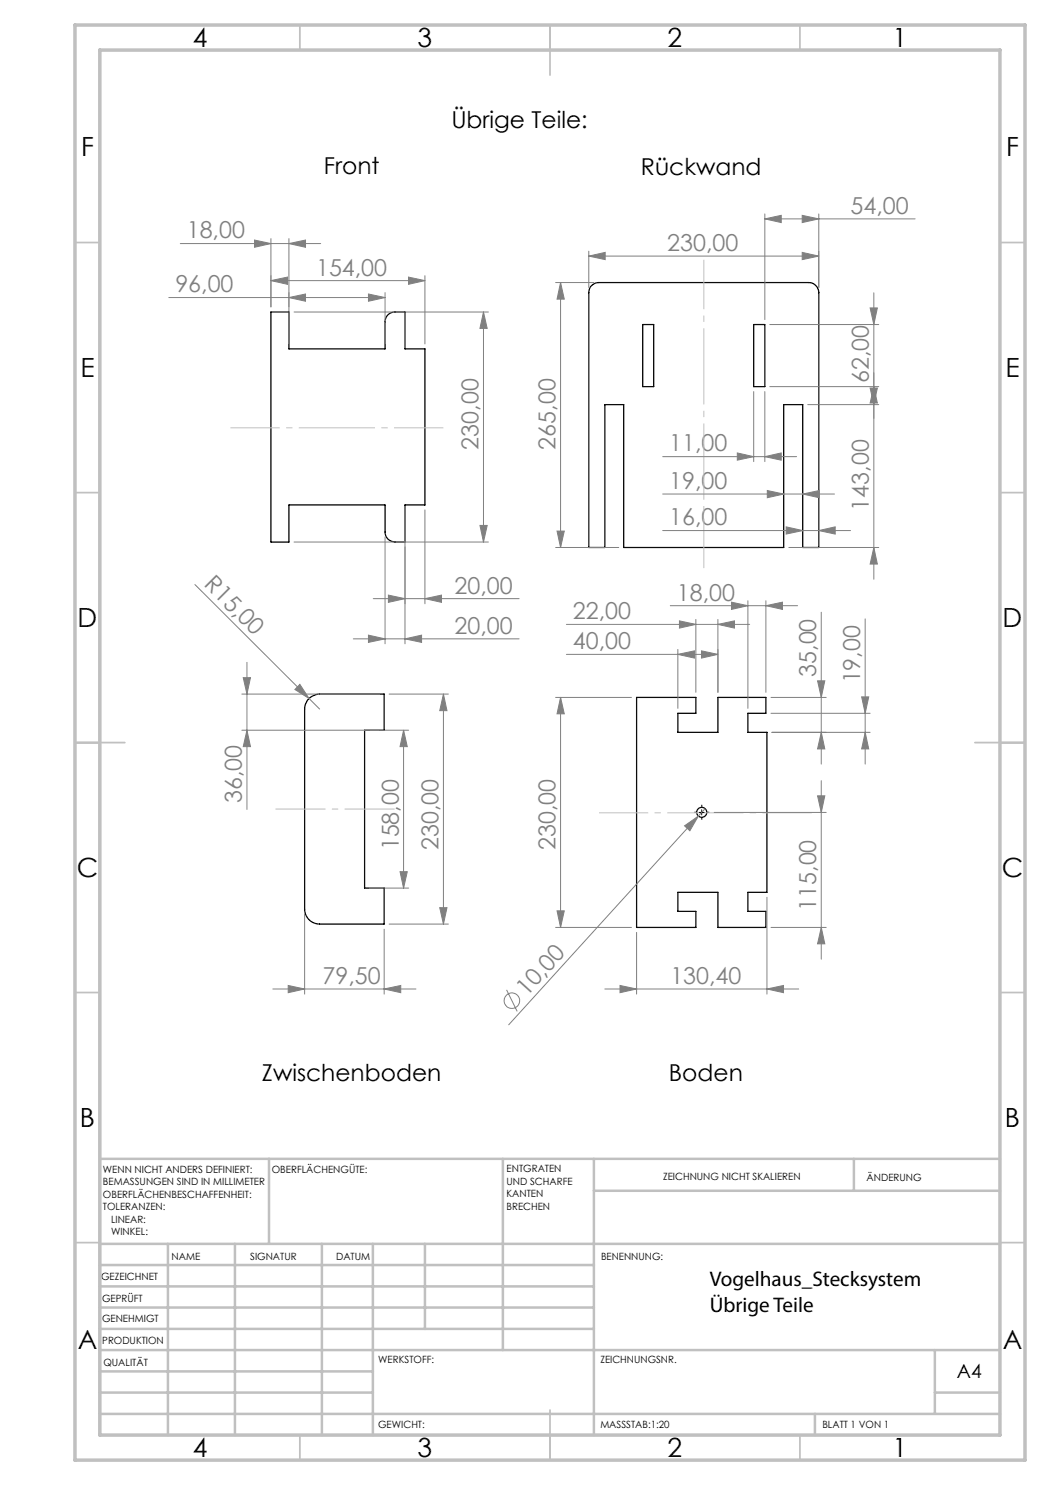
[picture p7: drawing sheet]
<svg xmlns="http://www.w3.org/2000/svg" width="210mm" height="297mm" viewBox="0 0 210 297" stroke-linecap="round" stroke-linejoin="round" font-family="sans-serif">
<g fill="none" stroke="#000" stroke-width=".25">
<path d="M118.3 57.1a1.92 1.92 0 0 1 1.4-.6h42a2.05 2.05 0 0 1 2.1 2v51h-3.3v-28.6h-3.8v28.6h-32v-28.6h-3.7v28.6h-3.2v-51a1.91 1.91 0 0 1 .5-1.4zM54.2 62.4h3.6v7.4h19.2v-5.4a1.93 1.93 0 0 1 2-2h2v7.4h4v31.2h-4v7.4h-2a1.99 1.99 0 0 1-2-2v-5.4h-19.2v7.4h-3.6zM128.6 64.9h2.1v12.4h-2.1zM150.7 64.9h2.3v12.4h-2.3zM61.8 139.7l.8-.5 1.3-.4h12.9v7.2h-3.9v31.6h3.9v7.2h-12.9a3 3 0 0 1-3-3v-40l.2-.9zM127.3 139.5h11.9v3.2h-3.6v3.8h8v-7h9.6v3.2h-3.6v3.8h3.8v32h-3.8v3.8h3.6v3.2h-9.6v-7h-8v3.8h3.6v3.2h-11.9z"/>
<circle cx="140.4" cy="162.5" r="1"/>
</g>
<g fill="none" stroke="#808080" stroke-width=".2">
<path d="M33.8 59.5h43.2M36.1 48.7h28M50.9 48l3.3 .7-3.3 .8zM54.2 56.1l3.3-.7v1.5zM54.2 56.1h30.8M54.2 47.7v13.7M57.8 59.5l3.3-.7v1.5zM57.8 48.7l3.3-.7v1.5zM57.8 47.7v21.1M73.7 58.8l3.3 .7-3.3 .8zM77 58.5v10.3M81.7 55.4l3.3 .7-3.3 .8z"/>
<path d="M85 55.1v13.7M111.1 56.5h7.6M112.1 56.5l.8 3.3h-1.5zM112.1 56.5v53M117.8 51.2l3.2-.7v1.4zM117.8 50.2v7.3M117.8 51.2h46M153 43.8l3.2-.7v1.4zM153 42.8v21.1M153 43.8h30M160.4 43.1l3.4 .7-3.4 .7zM160.4 50.5l3.4 .7-3.4 .7z"/>
<path d="M163.8 42.8v14.7M174.8 58.6v57.2M58.8 62.4h38.9M96.7 62.4v46M96.7 62.4l.7 3.3h-1.4zM150.7 78.3v14M153 78.3v14M154 64.9h21.8M154 77.3h21.8M174 61.6h1.5l-.7 3.3zM174 77.6h1.5l-.7 3.3zM174.8 77.3l.7 3.3h-1.5z"/>
<path d="M132.5 91.3h26.8M132.5 98.8h34.4M147.5 90.6l3.2 .7-3.2 .7zM153 91.3l3.2-.7v1.4zM153.5 98.1l3.2 .7-3.2 .8zM160.5 98.8l3.4-.7v1.5zM161.5 80.9h14.3M39 116.9l22.8 22.8M58.8 108.4h38.9M74.6 119.7h29.2M77 107.4v21.4M77.7 119l3.3 .7-3.3 .8z"/>
<path d="M81 102v26.8M85 119.7l3.3-.7v1.5zM85 102v18.8M96 105.1h1.4l-.7 3.3zM111.1 109.5h12.7M111.4 106.2h1.5l-.8 3.3zM132.5 106.1h37.6M157.2 105.4l3.3 .7-3.3 .7zM157.8 109.5h18M163.8 106.1l3.2-.7v1.4zM174.8 109.5l.7 3.3h-1.5zM48.4 138.8h27.4"/>
<path d="M48.6 135.5h1.5l-.7 3.3zM49.4 132.5v29.4M60 136.9l1.8 2.8-2.8-1.8zM61.8 139.7l2.1 2.1M70.7 127.8h33.1M73.7 127l3.3 .8-3.3 .7zM77.8 138.8h11.9M81 127.8l3.3-.8v1.5zM88.7 138.8l.7 3.3h-1.5zM88.7 138.8v46M111.1 139.5h15.2M112.1 139.5l.8 3.3h-1.5z"/>
<path d="M112.1 139.5v46M113.3 130.9h30.3M113.3 124.9h36.6M134.1 121.1h25.4M135.6 130.9l3.3-.7v1.4zM135.6 129.9v11.8M135.9 124.2l3.3 .7-3.3 .7zM139.2 123.9v14.6M140.3 130.2l3.3 .7-3.3 .7zM143.6 124.9l3.3-.7v1.4zM143.6 123.9v14.6M146.3 120.4l3.3 .7-3.3 .8z"/>
<path d="M149.6 120.2v21.5M153.2 121.1l3.3-.7v1.5zM153.2 120.2v18.3M154.2 139.5h11M163.5 136.2h1.5l-.7 3.3zM164.3 122.4v30.4M172.3 139.4h1.4l-.7 3.3zM173 123.8v29M49.4 146l.7 3.3h-1.5zM80.7 146l.8 3.3h-1.5zM80.7 146v31.6M81.7 146h-33.3"/>
<path d="M154.2 142.7h19.8M154.4 146.5h19.6M163.5 159.2h1.5l-.7 3.3zM164.3 156.1v35.7M164.3 146.5l.7 3.3h-1.5zM173 146.5l.7 3.3h-1.4zM73.9 177.6h7.8M80 174.3h1.5l-.8 3.3zM136.9 165.2l2.8-2-1.7 3zM141 161.7l-39.3 43.3M142.8 162.5h22.4M153.4 179.5v19.3"/>
<path d="M54.6 197.8h28.6M57.6 197.1l3.3 .7-3.3 .7zM60.9 182.8v16M76.8 197.8l3.4-.7v1.4zM76.8 185.8v13M77.8 184.8h11.9M87.9 181.5h1.5l-.7 3.3zM101.3 198l2.1 4.3M111.1 185.5h15.2M111.4 182.2h1.5l-.8 3.3zM121 197.8h38.7M124 197.1l3.3 .7-3.3 .7z"/>
<path d="M127.3 186.5v12.3M153.4 197.8l3.3-.7v1.4zM154.2 185.5h11M164.3 185.5l.7 3.3h-1.5z"/>
<circle cx="102.4" cy="200.1" r="1.56"/>
</g>
<path d="M139.4 162.5h-.5M140.4 161.5v-.5M140.4 163.5v.5M141.4 162.5h.5" fill="none" stroke="#000" stroke-width=".2" stroke-dasharray="15.2 1.3 1.3 1.3" stroke-linecap="butt"/>
<path d="M140.8 52v61.6M88.7 85.6h-42.6M162.3 162.6h-42.5" fill="none" stroke="#c0c0c0" stroke-width=".2" stroke-dasharray="15.2 1.3 1.3 1.3" stroke-dashoffset="5.4" stroke-linecap="butt"/>
<path d="M78.9 161.8h-23.8" fill="none" stroke="#c0c0c0" stroke-width=".2" stroke-dasharray="15.2 1.3 1.3 1.3" stroke-dashoffset="5.2" stroke-linecap="butt"/>
<path d="M139.8 162.5h1M140.3 162v1" fill="none" stroke="#000" stroke-width=".2"/>
<g fill="none" stroke="#c0c0c0" stroke-width=".35">
<path d="M60 5v5M110 5v10M160 5v5M15 48.5h5M200 48.5h5M15 98.5h5M200 98.5h5M15 148.5h10M195 148.5h10M15 198.5h5M200 198.5h5M15 248.5h5"/>
<path d="M200 248.5h5M60 287v5M110 282v10M160 287v5"/>
</g>
<g fill="none" stroke="#c0c0c0" stroke-width=".5">
<path d="M53.8 231.8v17M100.6 231.8v38.2M118.8 231.8v55.2M118.8 238.2h81.2M170.8 231.8v6.4M200 231.8h-180v55.2M20 248.8h180M20 257.3h98.8M20 253h98.8M33.6 248.8v38.2M47 248.8v38.2M64.4 248.8v38.2"/>
<path d="M74.6 248.8v38.2M85 248.8v17M20 265.8h98.8M20 261.5h98.8M20 278.5h54.6M20 274.3h54.6M20 270h180M187 278.5h13M187 270v12.8M20 282.8h180M163 282.8v4.2"/>
</g>
<path d="M15 5h190v287h-190zM20 10h180v277h-180z" fill="none" stroke="#c0c0c0" stroke-width=".7"/>
<g fill="#808080">
<path d="M60 136.9l1.8 2.8-2.8-1.8z"/>
<path d="M136.9 165.2l2.8-2-1.7 3z"/>
<path d="M147.5 90.6l3.2 .7-3.2 .7zM153 91.3l3.2-.7v1.4z"/>
<path d="M153 43.8l3.2-.7v1.4zM160.4 43.1l3.4 .7-3.4 .7z"/>
<path d="M153.5 98.1l3.2 .7-3.2 .8zM160.5 98.8l3.4-.7v1.5z"/>
<path d="M160.4 50.5l3.4 .7-3.4 .7zM117.8 51.2l3.2-.7v1.4z"/>
<path d="M163.8 106.1l3.2-.7v1.4zM157.2 105.4l3.3 .7-3.3 .7z"/>
<path d="M73.7 127l3.3 .8-3.3 .7zM81 127.8l3.3-.8v1.5z"/>
<path d="M57.8 59.5l3.3-.7v1.5zM73.7 58.8l3.3 .7-3.3 .8z"/>
<path d="M77.7 119l3.3 .7-3.3 .8zM85 119.7l3.3-.7v1.5z"/>
<path d="M81.7 55.4l3.3 .7-3.3 .8zM54.2 56.1l3.3-.7v1.5z"/>
<path d="M57.8 48.7l3.3-.7v1.5zM50.9 48l3.3 .7-3.3 .8z"/>
<path d="M76.8 197.8l3.4-.7v1.4zM57.6 197.1l3.3 .7-3.3 .7z"/>
<path d="M146.3 120.4l3.3 .7-3.3 .8zM153.2 121.1l3.3-.7v1.5z"/>
<path d="M135.6 130.9l3.3-.7v1.4zM140.3 130.2l3.3 .7-3.3 .7z"/>
<path d="M153.4 197.8l3.3-.7v1.4zM124 197.1l3.3 .7-3.3 .7z"/>
<path d="M143.6 124.9l3.3-.7v1.4zM135.9 124.2l3.3 .7-3.3 .7z"/>
<path d="M174.8 109.5l.7 3.3h-1.5zM174 77.6h1.5l-.7 3.3z"/>
<path d="M112.1 56.5l.8 3.3h-1.5zM111.4 106.2h1.5l-.8 3.3zM174 61.6h1.5l-.7 3.3zM174.8 77.3l.7 3.3h-1.5z"/>
<path d="M96.7 62.4l.7 3.3h-1.4zM96 105.1h1.4l-.7 3.3z"/>
<path d="M80 174.3h1.5l-.8 3.3zM80.7 146l.8 3.3h-1.5z"/>
<path d="M88.7 138.8l.7 3.3h-1.5zM87.9 181.5h1.5l-.7 3.3z"/>
<path d="M48.6 135.5h1.5l-.7 3.3zM49.4 146l.7 3.3h-1.5z"/>
<path d="M164.3 146.5l.7 3.3h-1.5zM163.5 136.2h1.5l-.7 3.3z"/>
<path d="M112.1 139.5l.8 3.3h-1.5zM111.4 182.2h1.5l-.8 3.3zM163.5 159.2h1.5l-.7 3.3zM164.3 185.5l.7 3.3h-1.5z"/>
<path d="M172.3 139.4h1.4l-.7 3.3zM173 146.5l.7 3.3h-1.4z"/>
</g>
<g font-size="5.3">
<text x="38.5" y="9.5">4</text>
<text x="83.5" y="9.5">3</text>
<text x="133.5" y="9.5">2</text>
<text x="178.5" y="9.5">1</text>
<text x="16.2" y="31.2">F</text>
<text x="201.2" y="31.2">F</text>
<text x="16.1" y="75.5">E</text>
<text x="201.1" y="75.5">E</text>
<text x="15.5" y="125.5">D</text>
<text x="200.5" y="125.5">D</text>
<text x="15.4" y="175.5">C</text>
<text x="200.3" y="175.5">C</text>
<text x="16" y="225.5">B</text>
<text x="201" y="225.5">B</text>
<text x="15.5" y="269.7">A</text>
<text x="200.5" y="269.7">A</text>
<text x="38.5" y="291.5">4</text>
<text x="83.5" y="291.5">3</text>
<text x="133.5" y="291.5">2</text>
<text x="178.5" y="291.5">1</text>
</g>
<g font-size="4.7">
<text x="90.3" y="25.5">Übrige Teile:</text>
<text x="64.8" y="34.8">Front</text>
<text x="128.2" y="35">Rückwand</text>
<text x="52.4" y="216.2">Zwischenboden</text>
<text x="133.8" y="216.2">Boden</text>
</g>
<g font-size="4.7" fill="#808080">
<text x="37.4" y="47.7">18,00</text>
<text x="170.1" y="42.8">54,00</text>
<text x="133.5" y="50.2">230,00</text>
<text x="35.1" y="58.5">96,00</text>
<text x="63.2" y="55.1">154,00</text>
<text x="173.8" y="76.6" transform="rotate(-90 173.8 76.6)">62,00</text>
<text x="95.7" y="89.9" transform="rotate(-90 95.7 89.9)">230,00</text>
<text x="111.1" y="89.9" transform="rotate(-90 111.1 89.9)">265,00</text>
<text x="133.9" y="90.3">11,00</text>
<text x="133.9" y="97.8">19,00</text>
<text x="133.9" y="105.1">16,00</text>
<text x="173.8" y="102.1" transform="rotate(-90 173.8 102.1)">143,00</text>
<text x="40.6" y="117.1" transform="rotate(45 40.6 117.1)">R15,00</text>
<text x="90.9" y="118.7">20,00</text>
<text x="114.6" y="123.9">22,00</text>
<text x="135.4" y="120.1">18,00</text>
<text x="90.9" y="126.7">20,00</text>
<text x="114.6" y="129.9">40,00</text>
<text x="163.3" y="135.4" transform="rotate(-90 163.3 135.4)">35,00</text>
<text x="172" y="136.7" transform="rotate(-90 172 136.7)">19,00</text>
<text x="48.4" y="160.6" transform="rotate(-90 48.4 160.6)">36,00</text>
<text x="79.7" y="170.1" transform="rotate(-90 79.7 170.1)">158,00</text>
<text x="87.7" y="170" transform="rotate(-90 87.7 170)">230,00</text>
<text x="111.1" y="170" transform="rotate(-90 111.1 170)">230,00</text>
<text x="163.3" y="182.2" transform="rotate(-90 163.3 182.2)">115,00</text>
<text x="64.5" y="196.8">79,50</text>
<text x="134.1" y="196.8">130,40</text>
<text x="105.4" y="199.4" transform="rotate(-48 105.4 199.4)">10,00</text>
</g>
<g font-size="4.2">
<text x="141.9" y="257.3">Vogelhaus_Stecksystem</text>
<text x="141.9" y="262.4">Übrige Teile</text>
</g>
<text font-size="3.9" x="191.4" y="275.6">A4</text>
<g font-size="2">
<text x="20.6" y="234.6">WENN NICHT ANDERS DEFINIERT:</text>
<text x="20.6" y="237.1">BEMASSUNGEN SIND IN MILLIMETER</text>
<text x="20.6" y="239.6">OBERFLÄCHENBESCHAFFENHEIT:</text>
<text x="54.4" y="234.6">OBERFLÄCHENGÜTE:</text>
<text x="101.3" y="234.5">ENTGRATEN</text>
<text x="101.3" y="237">UND SCHARFE</text>
<text x="101.3" y="239.5">KANTEN</text>
<text x="132.6" y="236">ZEICHNUNG NICHT SKALIEREN</text>
<text x="173.3" y="236.2">ÄNDERUNG</text>
<text x="20.6" y="242.1">TOLERANZEN:</text>
<text x="22.2" y="244.6">LINEAR:</text>
<text x="101.3" y="242">BRECHEN</text>
<text x="22.2" y="247.1">WINKEL:</text>
<text x="34.3" y="252">NAME</text>
<text x="50" y="251.9">SIGNATUR</text>
<text x="67.2" y="251.9">DATUM</text>
<text x="120.2" y="251.9">BENENNUNG:</text>
<text x="20.2" y="256.1">GEZEICHNET</text>
<text x="20.4" y="260.3">GEPRÜFT</text>
<text x="20.4" y="264.4">GENEHMIGT</text>
<text x="20.5" y="268.8">PRODUKTION</text>
<text x="20.7" y="273.1">QUALITÄT</text>
<text x="75.6" y="272.5">WERKSTOFF:</text>
<text x="120.1" y="272.5">ZEICHNUNGSNR.</text>
<text x="75.6" y="285.5">GEWICHT:</text>
<text x="120.1" y="285.6">MASSSTAB:1:20</text>
<text x="164.5" y="285.6">BLATT 1 VON 1</text>
</g>
</svg>
